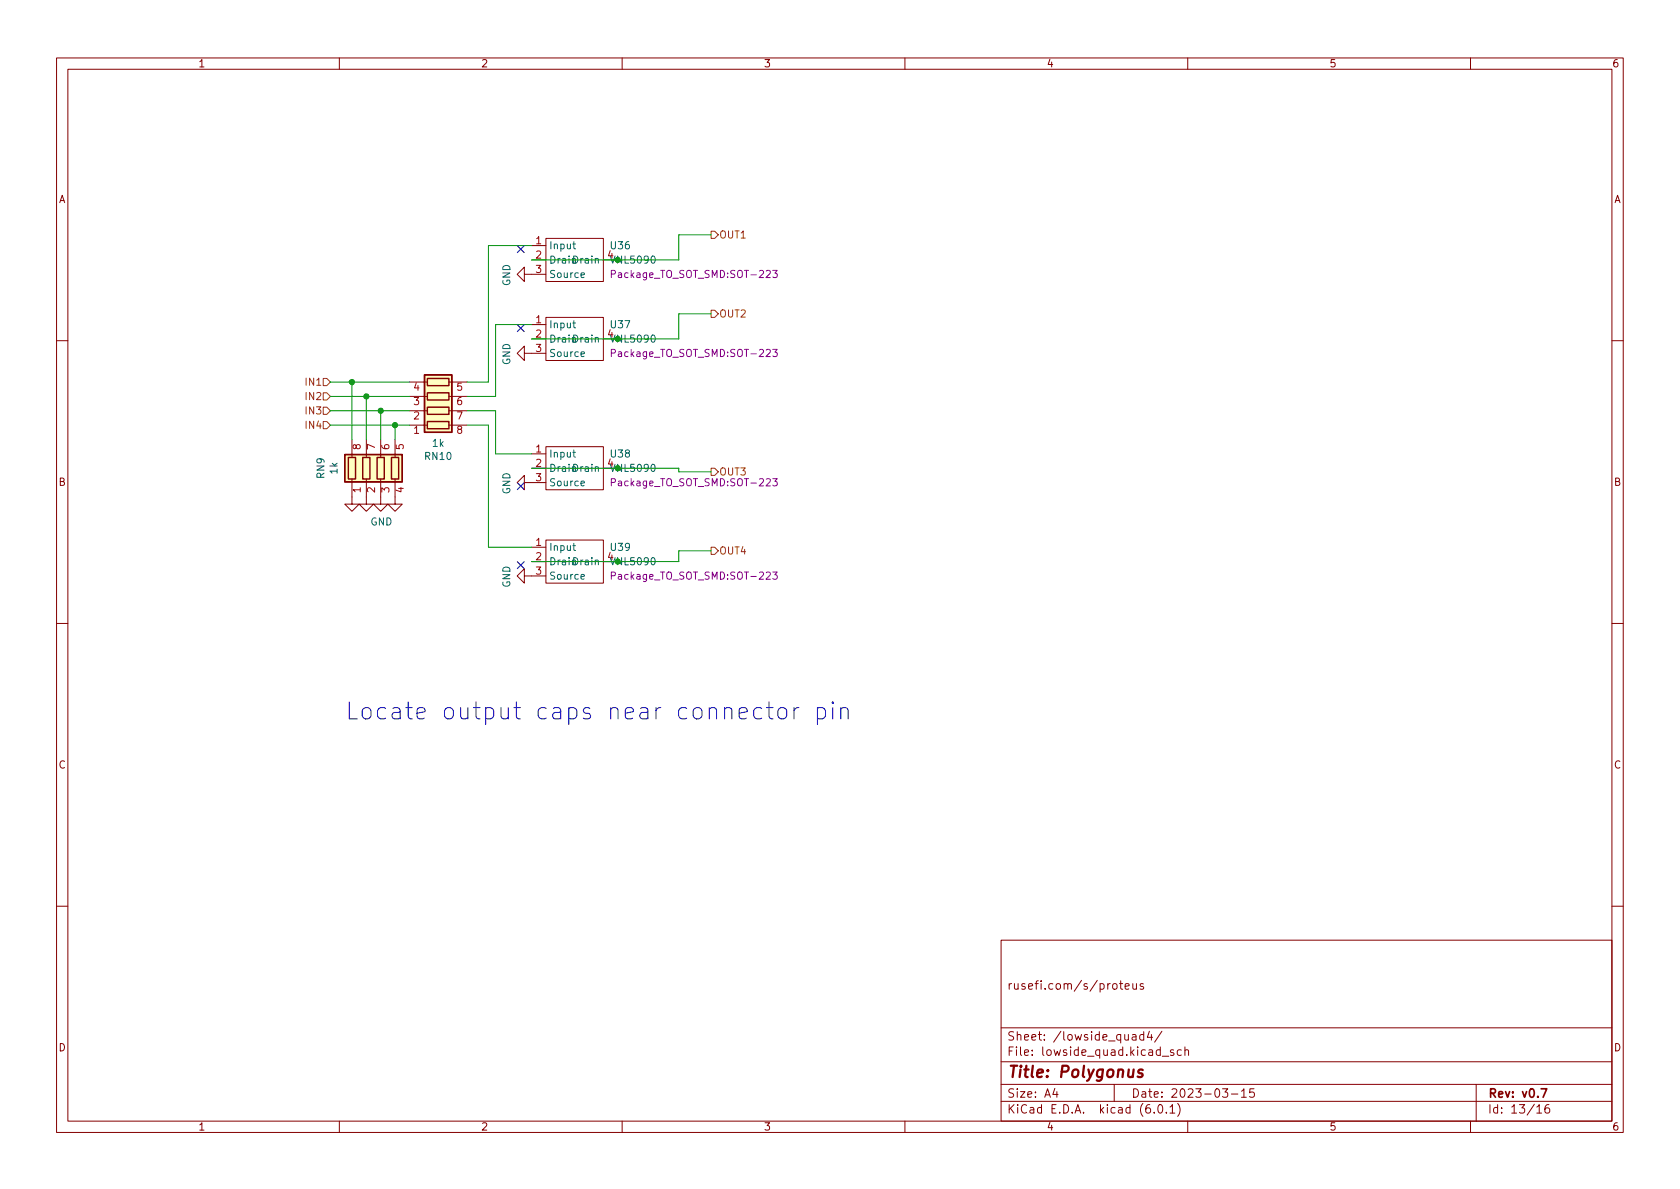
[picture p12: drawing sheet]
(kicad_sch (version 20211123) (generator eeschema)

 (paper "A4")

 (title_block
  (title "Polygonus")
  (date "2023-03-15")
  (rev "v0.7")
  (comment 2 "rusefi.com/s/proteus"))

 (lib_symbols
  (symbol "Device:R_Pack04" (pin_names (offset 0) hide) (in_bom yes) (on_board yes)
   (property "Reference" "RN" (id 0) (at -7.62 0 90) (effects (font (size 1.27 1.27))))
   (property "Value" "R_Pack04" (id 1) (at 5.08 0 90) (effects (font (size 1.27 1.27))))
   (property "Footprint" "" (id 2) (at 6.985 0 90) (effects (font (size 1.27 1.27)) hide))
   (property "Datasheet" "~" (id 3) (at 0 0 0) (effects (font (size 1.27 1.27)) hide))
   (symbol "R_Pack04_0_1"
    (rectangle (start -6.35 -2.413) (end 3.81 2.413) (stroke (width 0.254) (type default) (color 0 0 0 0)) (fill (type background)))
    (rectangle (start -5.715 1.905) (end -4.445 -1.905) (stroke (width 0.254) (type default) (color 0 0 0 0)) (fill (type none)))
    (rectangle (start -3.175 1.905) (end -1.905 -1.905) (stroke (width 0.254) (type default) (color 0 0 0 0)) (fill (type none)))
    (rectangle (start -0.635 1.905) (end 0.635 -1.905) (stroke (width 0.254) (type default) (color 0 0 0 0)) (fill (type none)))
    (polyline (pts (xy -5.08 -2.54) (xy -5.08 -1.905)) (stroke (width 0) (type default) (color 0 0 0 0)) (fill (type none)))
    (polyline (pts (xy -5.08 1.905) (xy -5.08 2.54)) (stroke (width 0) (type default) (color 0 0 0 0)) (fill (type none)))
    (polyline (pts (xy -2.54 -2.54) (xy -2.54 -1.905)) (stroke (width 0) (type default) (color 0 0 0 0)) (fill (type none)))
    (polyline (pts (xy -2.54 1.905) (xy -2.54 2.54)) (stroke (width 0) (type default) (color 0 0 0 0)) (fill (type none)))
    (polyline (pts (xy 0 -2.54) (xy 0 -1.905)) (stroke (width 0) (type default) (color 0 0 0 0)) (fill (type none)))
    (polyline (pts (xy 0 1.905) (xy 0 2.54)) (stroke (width 0) (type default) (color 0 0 0 0)) (fill (type none)))
    (polyline (pts (xy 2.54 -2.54) (xy 2.54 -1.905)) (stroke (width 0) (type default) (color 0 0 0 0)) (fill (type none)))
    (polyline (pts (xy 2.54 1.905) (xy 2.54 2.54)) (stroke (width 0) (type default) (color 0 0 0 0)) (fill (type none)))
    (rectangle (start 1.905 1.905) (end 3.175 -1.905) (stroke (width 0.254) (type default) (color 0 0 0 0)) (fill (type none))))
   (symbol "R_Pack04_1_1"
    (pin passive line (at -5.08 -5.08 90) (length 2.54) (name "R1.1" (effects (font (size 1.27 1.27)))) (number "1" (effects (font (size 1.27 1.27)))))
    (pin passive line (at -2.54 -5.08 90) (length 2.54) (name "R2.1" (effects (font (size 1.27 1.27)))) (number "2" (effects (font (size 1.27 1.27)))))
    (pin passive line (at 0 -5.08 90) (length 2.54) (name "R3.1" (effects (font (size 1.27 1.27)))) (number "3" (effects (font (size 1.27 1.27)))))
    (pin passive line (at 2.54 -5.08 90) (length 2.54) (name "R4.1" (effects (font (size 1.27 1.27)))) (number "4" (effects (font (size 1.27 1.27)))))
    (pin passive line (at 2.54 5.08 270) (length 2.54) (name "R4.2" (effects (font (size 1.27 1.27)))) (number "5" (effects (font (size 1.27 1.27)))))
    (pin passive line (at 0 5.08 270) (length 2.54) (name "R3.2" (effects (font (size 1.27 1.27)))) (number "6" (effects (font (size 1.27 1.27)))))
    (pin passive line (at -2.54 5.08 270) (length 2.54) (name "R2.2" (effects (font (size 1.27 1.27)))) (number "7" (effects (font (size 1.27 1.27)))))
    (pin passive line (at -5.08 5.08 270) (length 2.54) (name "R1.2" (effects (font (size 1.27 1.27)))) (number "8" (effects (font (size 1.27 1.27)))))))
  (symbol "Simon:VNL5090" (in_bom yes) (on_board yes)
   (property "Reference" "U" (id 0) (at 0 -7.62 0) (effects (font (size 1.27 1.27))))
   (property "Value" "VNL5090" (id 1) (at 0 2.54 0) (effects (font (size 1.27 1.27))))
   (property "Footprint" "Package_TO_SOT_SMD:SOT-223" (id 2) (at 0 5.08 0) (effects (font (size 1.27 1.27))))
   (property "Datasheet" "" (id 3) (at 0 0 0) (effects (font (size 1.27 1.27)) hide))
   (symbol "VNL5090_0_1"
    (rectangle (start -5.08 1.27) (end 5.08 -6.35) (stroke (width 0) (type default) (color 0 0 0 0)) (fill (type none))))
   (symbol "VNL5090_1_1"
    (pin input line (at -7.62 0 0) (length 2.54) (name "Input" (effects (font (size 1.27 1.27)))) (number "1" (effects (font (size 1.27 1.27)))))
    (pin input line (at -7.62 -2.54 0) (length 2.54) (name "Drain" (effects (font (size 1.27 1.27)))) (number "2" (effects (font (size 1.27 1.27)))))
    (pin input line (at -7.62 -5.08 0) (length 2.54) (name "Source" (effects (font (size 1.27 1.27)))) (number "3" (effects (font (size 1.27 1.27)))))
    (pin output line (at 7.62 -2.54 180) (length 2.54) (name "Drain" (effects (font (size 1.27 1.27)))) (number "4" (effects (font (size 1.27 1.27)))))))
  (symbol "power:GND" (power) (pin_names (offset 0)) (in_bom yes) (on_board yes)
   (property "Reference" "#PWR" (id 0) (at 0 -6.35 0) (effects (font (size 1.27 1.27)) hide))
   (property "Value" "GND" (id 1) (at 0 -3.81 0) (effects (font (size 1.27 1.27))))
   (property "Footprint" "" (id 2) (at 0 0 0) (effects (font (size 1.27 1.27)) hide))
   (property "Datasheet" "" (id 3) (at 0 0 0) (effects (font (size 1.27 1.27)) hide))
   (symbol "GND_0_1"
    (polyline (pts (xy 0 0) (xy 0 -1.27) (xy 1.27 -1.27) (xy 0 -2.54) (xy -1.27 -1.27) (xy 0 -1.27)) (stroke (width 0) (type default) (color 0 0 0 0)) (fill (type none))))
   (symbol "GND_1_1"
    (pin power_in line (at 0 0 270) (length 0) hide (name "GND" (effects (font (size 1.27 1.27)))) (number "1" (effects (font (size 1.27 1.27))))))))

 (junction (at 109.22 59.69) (diameter 0) (color 0 0 0 0))
 (junction (at 109.22 45.72) (diameter 0) (color 0 0 0 0))
 (junction (at 109.22 82.55) (diameter 0) (color 0 0 0 0))
 (junction (at 109.22 99.06) (diameter 0) (color 0 0 0 0))
 (junction (at 64.77 69.85) (diameter 0) (color 0 0 0 0))
 (junction (at 69.85 74.93) (diameter 0) (color 0 0 0 0))
 (junction (at 67.31 72.39) (diameter 0) (color 0 0 0 0))
 (junction (at 62.23 67.31) (diameter 0) (color 0 0 0 0))

 (no_connect (at 92.075 99.695))
 (no_connect (at 92.075 85.725))
 (no_connect (at 92.075 43.815))
 (no_connect (at 92.075 57.785))

 (wire (pts (xy 93.98 59.69) (xy 109.22 59.69)) (stroke (width 0) (type default) (color 0 0 0 0)))
 (wire (pts (xy 120.015 82.55) (xy 120.015 83.185)) (stroke (width 0) (type default) (color 0 0 0 0)))
 (wire (pts (xy 87.63 69.85) (xy 87.63 57.15)) (stroke (width 0) (type default) (color 0 0 0 0)))
 (wire (pts (xy 87.63 57.15) (xy 93.98 57.15)) (stroke (width 0) (type default) (color 0 0 0 0)))
 (wire (pts (xy 82.55 72.39) (xy 87.63 72.39)) (stroke (width 0) (type default) (color 0 0 0 0)))
 (wire (pts (xy 120.015 97.155) (xy 125.73 97.155)) (stroke (width 0) (type default) (color 0 0 0 0)))
 (wire (pts (xy 64.77 69.85) (xy 72.39 69.85)) (stroke (width 0) (type default) (color 0 0 0 0)))
 (wire (pts (xy 120.015 55.245) (xy 125.73 55.245)) (stroke (width 0) (type default) (color 0 0 0 0)))
 (wire (pts (xy 86.36 74.93) (xy 86.36 96.52)) (stroke (width 0) (type default) (color 0 0 0 0)))
 (wire (pts (xy 120.015 45.72) (xy 120.015 41.275)) (stroke (width 0) (type default) (color 0 0 0 0)))
 (wire (pts (xy 86.36 43.18) (xy 86.36 67.31)) (stroke (width 0) (type default) (color 0 0 0 0)))
 (wire (pts (xy 109.22 45.72) (xy 120.015 45.72)) (stroke (width 0) (type default) (color 0 0 0 0)))
 (wire (pts (xy 86.36 96.52) (xy 93.98 96.52)) (stroke (width 0) (type default) (color 0 0 0 0)))
 (wire (pts (xy 120.015 99.06) (xy 120.015 97.155)) (stroke (width 0) (type default) (color 0 0 0 0)))
 (wire (pts (xy 58.42 69.85) (xy 64.77 69.85)) (stroke (width 0) (type default) (color 0 0 0 0)))
 (wire (pts (xy 69.85 77.47) (xy 69.85 74.93)) (stroke (width 0) (type default) (color 0 0 0 0)))
 (wire (pts (xy 64.77 77.47) (xy 64.77 69.85)) (stroke (width 0) (type default) (color 0 0 0 0)))
 (wire (pts (xy 109.22 99.06) (xy 120.015 99.06)) (stroke (width 0) (type default) (color 0 0 0 0)))
 (wire (pts (xy 62.23 67.31) (xy 62.23 77.47)) (stroke (width 0) (type default) (color 0 0 0 0)))
 (wire (pts (xy 93.98 45.72) (xy 109.22 45.72)) (stroke (width 0) (type default) (color 0 0 0 0)))
 (wire (pts (xy 109.22 82.55) (xy 120.015 82.55)) (stroke (width 0) (type default) (color 0 0 0 0)))
 (wire (pts (xy 72.39 67.31) (xy 62.23 67.31)) (stroke (width 0) (type default) (color 0 0 0 0)))
 (wire (pts (xy 87.63 72.39) (xy 87.63 80.01)) (stroke (width 0) (type default) (color 0 0 0 0)))
 (wire (pts (xy 87.63 80.01) (xy 93.98 80.01)) (stroke (width 0) (type default) (color 0 0 0 0)))
 (wire (pts (xy 58.42 74.93) (xy 69.85 74.93)) (stroke (width 0) (type default) (color 0 0 0 0)))
 (wire (pts (xy 86.36 43.18) (xy 93.98 43.18)) (stroke (width 0) (type default) (color 0 0 0 0)))
 (wire (pts (xy 93.98 99.06) (xy 109.22 99.06)) (stroke (width 0) (type default) (color 0 0 0 0)))
 (wire (pts (xy 82.55 69.85) (xy 87.63 69.85)) (stroke (width 0) (type default) (color 0 0 0 0)))
 (wire (pts (xy 58.42 67.31) (xy 62.23 67.31)) (stroke (width 0) (type default) (color 0 0 0 0)))
 (wire (pts (xy 120.015 83.185) (xy 125.73 83.185)) (stroke (width 0) (type default) (color 0 0 0 0)))
 (wire (pts (xy 69.85 74.93) (xy 72.39 74.93)) (stroke (width 0) (type default) (color 0 0 0 0)))
 (wire (pts (xy 82.55 67.31) (xy 86.36 67.31)) (stroke (width 0) (type default) (color 0 0 0 0)))
 (wire (pts (xy 93.98 82.55) (xy 109.22 82.55)) (stroke (width 0) (type default) (color 0 0 0 0)))
 (wire (pts (xy 109.22 59.69) (xy 120.015 59.69)) (stroke (width 0) (type default) (color 0 0 0 0)))
 (wire (pts (xy 58.42 72.39) (xy 67.31 72.39)) (stroke (width 0) (type default) (color 0 0 0 0)))
 (wire (pts (xy 82.55 74.93) (xy 86.36 74.93)) (stroke (width 0) (type default) (color 0 0 0 0)))
 (wire (pts (xy 72.39 72.39) (xy 67.31 72.39)) (stroke (width 0) (type default) (color 0 0 0 0)))
 (wire (pts (xy 120.015 59.69) (xy 120.015 55.245)) (stroke (width 0) (type default) (color 0 0 0 0)))
 (wire (pts (xy 120.015 41.275) (xy 125.73 41.275)) (stroke (width 0) (type default) (color 0 0 0 0)))
 (wire (pts (xy 67.31 72.39) (xy 67.31 77.47)) (stroke (width 0) (type default) (color 0 0 0 0)))

 (text "Locate output caps near connector pin" (at 60.96 127.635 0) (effects (font (size 2.9972 2.9972)) (justify left bottom)))

 (hierarchical_label "IN2" (shape input) (at 58.42 69.85 180) (effects (font (size 1.27 1.27)) (justify right)))
 (hierarchical_label "IN4" (shape input) (at 58.42 74.93 180) (effects (font (size 1.27 1.27)) (justify right)))
 (hierarchical_label "OUT2" (shape output) (at 125.73 55.245 0) (effects (font (size 1.27 1.27)) (justify left)))
 (hierarchical_label "OUT1" (shape output) (at 125.73 41.275 0) (effects (font (size 1.27 1.27)) (justify left)))
 (hierarchical_label "OUT3" (shape output) (at 125.73 83.185 0) (effects (font (size 1.27 1.27)) (justify left)))
 (hierarchical_label "IN1" (shape input) (at 58.42 67.31 180) (effects (font (size 1.27 1.27)) (justify right)))
 (hierarchical_label "OUT4" (shape output) (at 125.73 97.155 0) (effects (font (size 1.27 1.27)) (justify left)))
 (hierarchical_label "IN3" (shape input) (at 58.42 72.39 180) (effects (font (size 1.27 1.27)) (justify right)))

 (symbol (lib_id "Device:R_Pack04") (at 77.47 69.85 270) (mirror x) (in_bom yes) (on_board yes)
  (property "Reference" "RN10" (id 0) (at 77.47 80.4418 90))
  (property "Value" "1k" (id 1) (at 77.47 78.1304 90))
  (property "Footprint" "Resistor_SMD:R_Array_Convex_4x0603" (id 2) (at 77.47 62.865 90) (effects (font (size 1.27 1.27)) hide))
  (property "Datasheet" "~" (id 3) (at 77.47 69.85 0) (effects (font (size 1.27 1.27)) hide))
  (property "PN" "" (id 4) (at 77.47 69.85 0) (effects (font (size 1.27 1.27)) hide))
  (property "LCSC" "C20197" (id 5) (at 77.47 69.85 0) (effects (font (size 1.27 1.27)) hide))
  (property "LCSC_ext" "0" (id 6) (at 77.47 69.85 0) (effects (font (size 1.27 1.27)) hide)) (pin "1") (pin "2") (pin "3") (pin "4") (pin "5") (pin "6") (pin "7") (pin "8"))

 (symbol (lib_id "Device:R_Pack04") (at 67.31 82.55 0) (in_bom yes) (on_board yes)
  (property "Reference" "RN9" (id 0) (at 56.7182 82.55 90))
  (property "Value" "1k" (id 1) (at 59.0296 82.55 90))
  (property "Footprint" "Resistor_SMD:R_Array_Convex_4x0603" (id 2) (at 74.295 82.55 90) (effects (font (size 1.27 1.27)) hide))
  (property "Datasheet" "~" (id 3) (at 67.31 82.55 0) (effects (font (size 1.27 1.27)) hide))
  (property "PN" "" (id 4) (at 67.31 82.55 0) (effects (font (size 1.27 1.27)) hide))
  (property "LCSC" "C20197" (id 5) (at 67.31 82.55 0) (effects (font (size 1.27 1.27)) hide))
  (property "LCSC_ext" "0" (id 6) (at 67.31 82.55 0) (effects (font (size 1.27 1.27)) hide)) (pin "1") (pin "2") (pin "3") (pin "4") (pin "5") (pin "6") (pin "7") (pin "8"))

 (symbol (lib_id "power:GND") (at 62.23 87.63 0) (in_bom yes) (on_board yes)
  (property "Reference" "#PWR0237" (id 0) (at 62.23 93.98 0) (effects (font (size 1.27 1.27)) hide))
  (property "Value" "GND" (id 1) (at 59.69 92.71 0) (effects (font (size 1.27 1.27)) hide))
  (property "Footprint" "" (id 2) (at 62.23 87.63 0) (effects (font (size 1.27 1.27)) hide))
  (property "Datasheet" "" (id 3) (at 62.23 87.63 0) (effects (font (size 1.27 1.27)) hide)) (pin "1"))

 (symbol (lib_id "power:GND") (at 64.77 87.63 0) (in_bom yes) (on_board yes)
  (property "Reference" "#PWR0238" (id 0) (at 64.77 93.98 0) (effects (font (size 1.27 1.27)) hide))
  (property "Value" "GND" (id 1) (at 64.897 92.0242 0) (effects (font (size 1.27 1.27)) hide))
  (property "Footprint" "" (id 2) (at 64.77 87.63 0) (effects (font (size 1.27 1.27)) hide))
  (property "Datasheet" "" (id 3) (at 64.77 87.63 0) (effects (font (size 1.27 1.27)) hide)) (pin "1"))

 (symbol (lib_id "power:GND") (at 67.31 87.63 0) (in_bom yes) (on_board yes)
  (property "Reference" "#PWR0239" (id 0) (at 67.31 93.98 0) (effects (font (size 1.27 1.27)) hide))
  (property "Value" "GND" (id 1) (at 67.437 92.0242 0))
  (property "Footprint" "" (id 2) (at 67.31 87.63 0) (effects (font (size 1.27 1.27)) hide))
  (property "Datasheet" "" (id 3) (at 67.31 87.63 0) (effects (font (size 1.27 1.27)) hide)) (pin "1"))

 (symbol (lib_id "power:GND") (at 69.85 87.63 0) (in_bom yes) (on_board yes)
  (property "Reference" "#PWR0240" (id 0) (at 69.85 93.98 0) (effects (font (size 1.27 1.27)) hide))
  (property "Value" "GND" (id 1) (at 69.977 92.0242 0) (effects (font (size 1.27 1.27)) hide))
  (property "Footprint" "" (id 2) (at 69.85 87.63 0) (effects (font (size 1.27 1.27)) hide))
  (property "Datasheet" "" (id 3) (at 69.85 87.63 0) (effects (font (size 1.27 1.27)) hide)) (pin "1"))

 (symbol (lib_id "Simon:VNL5090") (at 101.6 57.15 0) (in_bom yes) (on_board yes) (fields_autoplaced)
  (property "Reference" "U37" (id 0) (at 107.7081 57.1499 0) (effects (font (size 1.27 1.27)) (justify left)))
  (property "Value" "VNL5090" (id 1) (at 107.7081 59.6899 0) (effects (font (size 1.27 1.27)) (justify left)))
  (property "Footprint" "Package_TO_SOT_SMD:SOT-223" (id 2) (at 107.7081 62.2299 0) (effects (font (size 1.27 1.27)) (justify left)))
  (property "Datasheet" "" (id 3) (at 101.6 57.15 0) (effects (font (size 1.27 1.27)) hide)) (pin "1") (pin "2") (pin "3") (pin "4"))

 (symbol (lib_id "Simon:VNL5090") (at 101.6 43.18 0) (in_bom yes) (on_board yes) (fields_autoplaced)
  (property "Reference" "U36" (id 0) (at 107.7081 43.1799 0) (effects (font (size 1.27 1.27)) (justify left)))
  (property "Value" "VNL5090" (id 1) (at 107.7081 45.7199 0) (effects (font (size 1.27 1.27)) (justify left)))
  (property "Footprint" "Package_TO_SOT_SMD:SOT-223" (id 2) (at 107.7081 48.2599 0) (effects (font (size 1.27 1.27)) (justify left)))
  (property "Datasheet" "" (id 3) (at 101.6 43.18 0) (effects (font (size 1.27 1.27)) hide)) (pin "1") (pin "2") (pin "3") (pin "4"))

 (symbol (lib_id "power:GND") (at 93.98 62.23 270) (in_bom yes) (on_board yes)
  (property "Reference" "#PWR0242" (id 0) (at 87.63 62.23 0) (effects (font (size 1.27 1.27)) hide))
  (property "Value" "GND" (id 1) (at 89.5858 62.357 0))
  (property "Footprint" "" (id 2) (at 93.98 62.23 0) (effects (font (size 1.27 1.27)) hide))
  (property "Datasheet" "" (id 3) (at 93.98 62.23 0) (effects (font (size 1.27 1.27)) hide)) (pin "1"))

 (symbol (lib_id "power:GND") (at 93.98 85.09 270) (in_bom yes) (on_board yes)
  (property "Reference" "#PWR0243" (id 0) (at 87.63 85.09 0) (effects (font (size 1.27 1.27)) hide))
  (property "Value" "GND" (id 1) (at 89.5858 85.217 0))
  (property "Footprint" "" (id 2) (at 93.98 85.09 0) (effects (font (size 1.27 1.27)) hide))
  (property "Datasheet" "" (id 3) (at 93.98 85.09 0) (effects (font (size 1.27 1.27)) hide)) (pin "1"))

 (symbol (lib_id "power:GND") (at 93.98 101.6 270) (in_bom yes) (on_board yes)
  (property "Reference" "#PWR0244" (id 0) (at 87.63 101.6 0) (effects (font (size 1.27 1.27)) hide))
  (property "Value" "GND" (id 1) (at 89.5858 101.727 0))
  (property "Footprint" "" (id 2) (at 93.98 101.6 0) (effects (font (size 1.27 1.27)) hide))
  (property "Datasheet" "" (id 3) (at 93.98 101.6 0) (effects (font (size 1.27 1.27)) hide)) (pin "1"))

 (symbol (lib_id "Simon:VNL5090") (at 101.6 96.52 0) (in_bom yes) (on_board yes) (fields_autoplaced)
  (property "Reference" "U39" (id 0) (at 107.7081 96.5199 0) (effects (font (size 1.27 1.27)) (justify left)))
  (property "Value" "VNL5090" (id 1) (at 107.7081 99.0599 0) (effects (font (size 1.27 1.27)) (justify left)))
  (property "Footprint" "Package_TO_SOT_SMD:SOT-223" (id 2) (at 107.7081 101.5999 0) (effects (font (size 1.27 1.27)) (justify left)))
  (property "Datasheet" "" (id 3) (at 101.6 96.52 0) (effects (font (size 1.27 1.27)) hide)) (pin "1") (pin "2") (pin "3") (pin "4"))

 (symbol (lib_id "power:GND") (at 93.98 48.26 270) (in_bom yes) (on_board yes)
  (property "Reference" "#PWR0241" (id 0) (at 87.63 48.26 0) (effects (font (size 1.27 1.27)) hide))
  (property "Value" "GND" (id 1) (at 89.5858 48.387 0))
  (property "Footprint" "" (id 2) (at 93.98 48.26 0) (effects (font (size 1.27 1.27)) hide))
  (property "Datasheet" "" (id 3) (at 93.98 48.26 0) (effects (font (size 1.27 1.27)) hide)) (pin "1"))

 (symbol (lib_id "Simon:VNL5090") (at 101.6 80.01 0) (in_bom yes) (on_board yes) (fields_autoplaced)
  (property "Reference" "U38" (id 0) (at 107.7081 80.0099 0) (effects (font (size 1.27 1.27)) (justify left)))
  (property "Value" "VNL5090" (id 1) (at 107.7081 82.5499 0) (effects (font (size 1.27 1.27)) (justify left)))
  (property "Footprint" "Package_TO_SOT_SMD:SOT-223" (id 2) (at 107.7081 85.0899 0) (effects (font (size 1.27 1.27)) (justify left)))
  (property "Datasheet" "" (id 3) (at 101.6 80.01 0) (effects (font (size 1.27 1.27)) hide)) (pin "1") (pin "2") (pin "3") (pin "4")))
